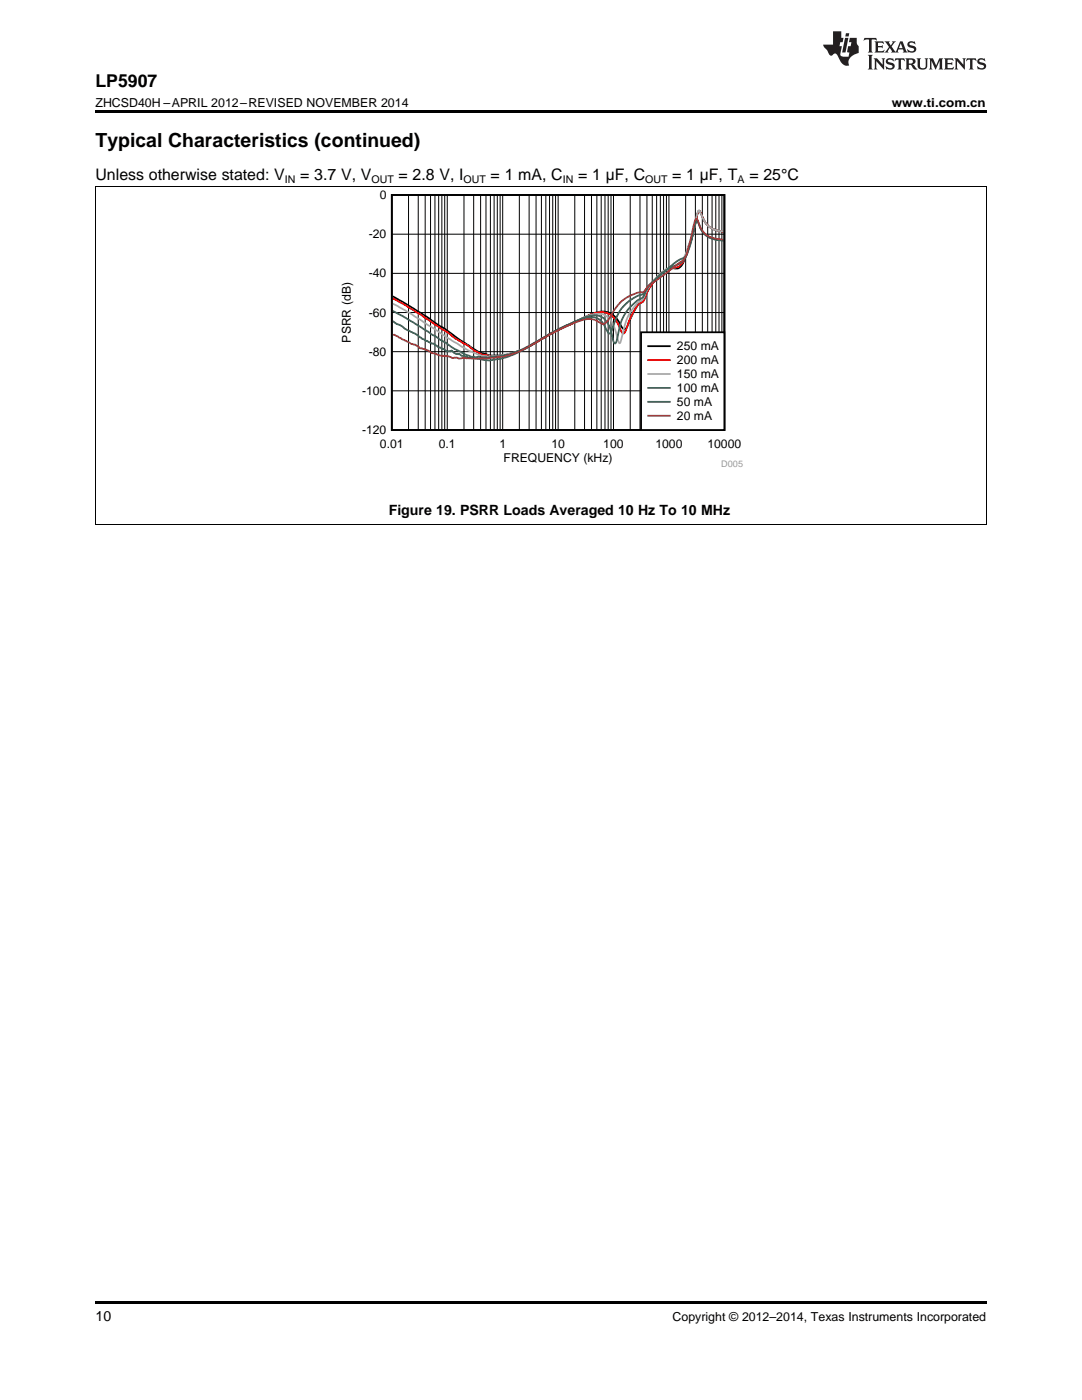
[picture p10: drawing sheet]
<svg xmlns="http://www.w3.org/2000/svg" width="216mm" height="279mm" viewBox="0 0 216 279" stroke-linecap="round" stroke-linejoin="round" font-family="sans-serif">
<path d="M19 259.7h177.8v.5h-177.8z" fill="#000"/>
<path d="M19.1 37.2v67.4M196.8 37.2v67.4M19 104.6h177.8" fill="none" stroke="#000" stroke-width=".2"/>
<path d="M67.7 38h80.5v55.3h-80.5z" fill-rule="evenodd" fill="#fff"/>
<path d="M78.2 38.9h66.3v46.9h-66.3zM144.4 46.2l-1-.1a4.2 4.2 0 0 1-3.4-3.1l-.5-1a13 13 0 0 0-1.1 4.1l-1.8 5.8a1.81 1.81 0 0 1-2 1.7 3.7 3.7 0 0 0-3.4 1.8 12.8 12.8 0 0 0-2.8 4.7 4.1 4.1 0 0 0-2.2 2.6l-.5 1.2a3.3 3.3 0 0 1-1.1 1.8 4.5 4.5 0 0 1-1.4-1.9 3.9 3.9 0 0 0-5.2-1.1l-6.7 3.2-6.9 3.8-1.4 .6-2 .5-1.9 .2a4 4 0 0 1-2.4-.4 10.4 10.4 0 0 1-3.6-1.9l-4.2-3-1.4-.8-3.5-2.5-5.6-3.2" fill="none" stroke="#000" stroke-width=".35"/>
<g fill="none" stroke="#000" stroke-width=".2">
<path d="M81.5 38.9v46.9M83.5 38.9v46.9M84.8 38.9v46.9M85.9 38.9v46.9M86.8 38.9v46.9M87.5 38.9v46.9M88.2 38.9v46.9M88.7 38.9v46.9M89.2 38.9v46.9M92.6 38.9v46.9M94.5 38.9v46.9M95.9 38.9v46.9"/>
<path d="M97 38.9v46.9M97.9 38.9v46.9M98.6 38.9v46.9M99.2 38.9v46.9M99.8 38.9v46.9M100.3 38.9v46.9M103.6 38.9v46.9M105.6 38.9v46.9M107 38.9v46.9M108 38.9v46.9M108.9 38.9v46.9M109.7 38.9v46.9"/>
<path d="M110.3 38.9v46.9M110.9 38.9v46.9M111.4 38.9v46.9M114.7 38.9v46.9M116.6 38.9v46.9M118 38.9v46.9M119.1 38.9v46.9M120 38.9v46.9M120.7 38.9v46.9M121.4 38.9v46.9M121.9 38.9v46.9M122.4 38.9v46.9"/>
<path d="M125.8 38.9v46.9M127.7 38.9v46.9M129.1 38.9v46.9M130.1 38.9v46.9M131 38.9v46.9M131.8 38.9v46.9M132.4 38.9v46.9M133 38.9v46.9M133.5 38.9v46.9M136.8 38.9v46.9M138.8 38.9v46.9M140.1 38.9v46.9"/>
<path d="M141.2 38.9v46.9M142.1 38.9v46.9M142.8 38.9v46.9M143.5 38.9v46.9M144 38.9v46.9M78.2 54.6h66.4M78.2 46.7h66.4M78.2 78h66.4M78.2 70.2h66.4M78.2 62.4h66.4"/>
</g>
<path d="M144.4 46.2l-1-.1a4.3 4.3 0 0 1-3.5-3.4l-.4-.7-.4 .7a44.8 44.8 0 0 1-3 9.9 2.83 2.83 0 0 1-2.5 .9 10.2 10.2 0 0 0-4.3 4.4l-.3 .7a2.44 2.44 0 0 1-1 1.8 6.4 6.4 0 0 0-2.3 3.3l-1.1 2.7-.2 .1-.3-.2a6.4 6.4 0 0 0-2.5-3.6 5.6 5.6 0 0 0-5.1 .7l-5.1 2.4-7.1 4-3.3 1.1-.9 .2-.9-.1a4.3 4.3 0 0 1-2.2-.1l-.8-.1-1.6-.9-1-.7-2.8-1.6-1.8-1.5-4.8-3.2-3.3-2-2.5-1.3" fill="none" stroke="#f00" stroke-width=".35"/>
<path d="M144.4 46.2l-1-.1a4.3 4.3 0 0 1-3.5-3.4 .66 .66 0 0 0-.5-.7l-.3 .6a35.1 35.1 0 0 1-3 9.5 6 6 0 0 1-3 1.5l-1.1 .7-1 1.1a11 11 0 0 0-2.6 4.2l-.3 .3a8.4 8.4 0 0 0-3.5 5.1l-.9 3.5-.4-.6-.5-2.1a4 4 0 0 0-2.6-3.1l-.6-.1-1.1 .1-2.4 .9-6.1 2.9-4.8 2.7-2.9 1.3-2.8 .5-2.2 .1-1.9-.4-2.1-.9-4.3-2.6-6.8-4.4-3.8-2.2" fill="none" stroke="#aaa" stroke-width=".35"/>
<path d="M144.4 48l-1.8-.3a4.1 4.1 0 0 1-3.3-3.4l-.3-.2-.3 .5a28.4 28.4 0 0 1-2.3 7.3l-1 .8-2.9 1.5-1.6 1.4a8.9 8.9 0 0 0-2.5 3.6l-.3 .3a8.9 8.9 0 0 0-4.7 6.6l-.4 1.9-.2 .6-.3-.3-.4-1.5a4.6 4.6 0 0 0-2.3-3.6 6.2 6.2 0 0 0-4.6 .8l-3.9 1.8-6.5 3.8-2.1 1.1-2.7 .9-2.4 .3h-1l-2-.5-1.9-.7-2-1.1-8.2-5.2-4.1-2.3" fill="none" stroke="#295c75" stroke-width=".35"/>
<path d="M144.4 48l-1.8-.2a4.2 4.2 0 0 1-3.3-3.5l-.3-.2-.3 .5-1 4.4a4.1 4.1 0 0 1-1.3 2.5l-1.4 .7-4.1 3.5a7.6 7.6 0 0 0-2.5 2.9l-1.3 .5-1.7 1.1a9 9 0 0 0-3.2 5.3l-.5 1.1a1.21 1.21 0 0 1-.8-1.1 3.2 3.2 0 0 0-4.7-1.9l-4.8 2.1-7.1 4-2.8 1.1h-.5l-1 .3-1.8 .1-.9 .2-.3-.1h-1a1.05 1.05 0 0 0-1.1 0l-.9-.1a.67 .67 0 0 1-1 0l-.3-.1a1.02 1.02 0 0 1-1-.5h-.7l-.9-.6-.3 .1h-.3a.42 .42 0 0 1-.6-.2l-.6-.3-.9-.4-.9-.6h-.3l-1.9-.9-1.5-1.1-1.6-.7-1.1-.9-.9-.3-.8-.6" fill="none" stroke="#286b49" stroke-width=".35"/>
<path d="M144.4 47.8l-1.8-.2a4.2 4.2 0 0 1-3.3-3.5l-.3-.4a3.9 3.9 0 0 0-.8 2.4l-.8 3.2a3.9 3.9 0 0 1-1.3 2.8l-5.4 4a6.5 6.5 0 0 0-2.3 2.2l-1.3 .2-1.9 .8a10.1 10.1 0 0 0-3.7 4.4 1.12 1.12 0 0 1-1.5 .8 4.6 4.6 0 0 0-5.1-.2l-5.1 2.3-5.2 3.1-1.6 .7-2.5 .8-3.5 .4h-2.1l-2.5-.2-.9 .2-.4-.2-.7 .1-1.2-.5h-1.1l-1.5-.5a1.32 1.32 0 0 1-1.2-.5l-.7-.4-.9-.1-1-.7-.7-.2-2.5-1.2-.3-.3-.5-.3h-.4" fill="none" stroke="#9e3a3a" stroke-width=".35"/>
<path d="M127.9 66.3h16.6v19.5h-16.6z" fill-rule="evenodd" fill="#fff"/>
<path d="M127.9 66.3h16.6v19.5h-16.6zM129.3 69.1h4.3" fill="none" stroke="#000" stroke-width=".35"/>
<path d="M129.3 71.9h4.3" fill="none" stroke="#f00" stroke-width=".35"/>
<path d="M129.3 74.6h4.3" fill="none" stroke="#aaa" stroke-width=".35"/>
<path d="M129.3 77.4h4.3" fill="none" stroke="#295c75" stroke-width=".35"/>
<path d="M129.3 80.2h4.3" fill="none" stroke="#286b49" stroke-width=".35"/>
<path d="M129.3 83h4.3" fill="none" stroke="#9e3a3a" stroke-width=".35"/>
<path d="M19 37.2h177.8" fill="none" stroke="#000" stroke-width=".2"/>
<path d="M19 22h177.8v.5h-177.8z" fill="#000"/>
<g fill="#231f20">
<path d="M172.5 7.6l-.1 .5 .4-.2h.6v.1v2.1l-.2 .4h.9l-.2-.4v-2.1l.1-.1h.5l.5 .2-.2-.5zM174.5 8.3l.2 .3v1.5l-.2 .4h1.8l.2-.6a1.04 1.04 0 0 1-1.3 .2v-.7h.6l.3 .2v-.6l-.3 .2h-.6v-.6l.8-.1 .4 .3-.2-.5zM176.5 8.3l.9 1.1-.9 1.1h.8l-.2-.2 .4-.7 .5 .7-.2 .2h1.5l-.2-.2 .2-.4h.9l.1 .4-.2 .2h1l-.3-.3-.7-1.9h-.5l-.9 2-.8-1 .9-1h-.8l.1 .3-.4 .5-.3-.6 .1-.2zM179.7 8.6l.4 1h-.7zM181.3 8.4a.63 .63 0 0 0-.2 .7 .63 .63 0 0 0 .6 .4l.6 .2 .1 .2a.75 .75 0 0 1-.7 .4 .75 .75 0 0 1-.6-.5l.1 .7 .1-.1a1.11 1.11 0 0 0 1.5-.6 1.13 1.13 0 0 0-1.2-.8l-.1-.4a1.04 1.04 0 0 1 1.2 .2l-.2-.5-.2 .1-.4-.2zM173.2 10.9l.2 .4v2.2l-.2 .4h1l-.3-.4v-2.2l.3-.4zM174.3 11.6l.3 .4v1.5l-.3 .4h.8l-.2-.4v-1.3l1.5 1.7v-1.9l.2-.4h-.7l.2 .4v.9l-1.1-1.3zM177 11.8a.62 .62 0 0 0-.2 .7 .62 .62 0 0 0 .6 .4l.6 .1 .1 .3a.76 .76 0 0 1-.7 .3 .76 .76 0 0 1-.7-.4l.2 .7 .1-.1a1.11 1.11 0 0 0 1.5-.6 1.13 1.13 0 0 0-1.2-.8l-.1-.4a1.04 1.04 0 0 1 1.2 .2l-.2-.6-.2 .1-.5-.1zM178.7 11.6l-.2 .6a.61 .61 0 0 1 .8-.3v1.6l-.2 .4h.9l-.2-.4v-1.6a.63 .63 0 0 1 .7 .3l-.1-.6zM180.6 11.6l.3 .4v1.5l-.3 .4h1l-.2-.2-.1-.8 .6 .2a.76 .76 0 0 0 1.2 .7l-1-1a.58 .58 0 0 0 .6-.5 .58 .58 0 0 0-.5-.6zM181.4 11.9h.1a.45 .45 0 0 1 .5 .1 .45 .45 0 0 1 .1 .5l-.8 .2zM182.9 11.6l.2 .2a2.17 2.17 0 0 0 .3 1.9 .99 .99 0 0 0 1.6-.6v-1.1l.2-.4h-.7l.2 .2a1.92 1.92 0 0 1-.2 1.8 .6 .6 0 0 1-.9-.5v-1.1l.2-.4zM185.4 11.6l.2 .4v1.5l-.2 .4h.7l-.2-.4v-1.4l.8 1.8 .8-1.8v1.4l-.2 .4h.9l-.2-.4v-1.5l.2-.4h-.8l-.6 1.5-.6-1.5zM188.4 11.6l.2 .4v1.5l-.2 .4h1.8l.1-.6a1.04 1.04 0 0 1-1.2 .1v-.6h.5l.4 .2v-.6l-.4 .2h-.5v-.7h.8l.3 .3-.1-.6zM190.5 11.6l.2 .4v1.5l-.2 .4h.7l-.2-.4v-1.3l1.5 1.7v-1.9l.2-.4h-.7l.2 .4v.9l-1.1-1.3zM192.9 11.6l-.1 .6a.61 .61 0 0 1 .7-.3l.1 1.6-.3 .4h1l-.3-.4 .1-1.6a.63 .63 0 0 1 .7 .3l-.1-.6zM195.2 11.8a.62 .62 0 0 0-.2 .7 .62 .62 0 0 0 .6 .4l.6 .1 .1 .3a.76 .76 0 0 1-.7 .3 .76 .76 0 0 1-.6-.4l.1 .7 .1-.1a1.11 1.11 0 0 0 1.6-.6 1.13 1.13 0 0 0-1.3-.8l-.1-.4a1.04 1.04 0 0 1 1.2 .2l-.1-.6-.2 .1-.5-.1z"/>
<path d="M166.2 6.3v2.6h-1.9v.4l.8 .9a.91 .91 0 0 0 1 .8 .56 .56 0 0 1 .5-.3 .56 .56 0 0 1 .5 .3l.4 .8a1.53 1.53 0 0 0 1.9 1.2 1.54 1.54 0 0 1 1-2.1l.9-.3v-1.4a1.52 1.52 0 0 1-.4-1.6h-1.3l-.2 .8h.5l-.2 .8h-.5l-.1 1v.2l.4 .1-.2 .8a1.93 1.93 0 0 1-1.6-.3l.3-1.8h-.5l.2-.8h.4l.2-.8h-.4v-1.3zM168.6 7.6l-.6 2.9h.7l.6-2.9zM168.8 6.6l-.1 .7h.6l.2-.7z"/>
</g>
<text font-size="3.9" x="19" y="29.3">Typical Characteristics (continued)</text>
<text font-size="3.5" x="19" y="17.3">LP5907</text>
<g font-size="3.2">
<text x="19" y="36">Unless otherwise stated: V</text>
<text x="59.9" y="36">= 3.7 V, V</text>
<text x="79.5" y="36">= 2.8 V, I</text>
<text x="97.9" y="36">= 1 mA, C</text>
<text x="115.4" y="36">= 1 µF, C</text>
<text x="134.1" y="36">= 1 µF, T</text>
<text x="149.5" y="36">= 25°C</text>
</g>
<g font-size="2.8">
<text x="77.6" y="102.9">Figure 19. PSRR Loads Averaged 10 Hz To 10 MHz</text>
<text x="19" y="263.6">10</text>
</g>
<g font-size="2.5">
<text x="19" y="21.4">ZHCSD40H –APRIL 2012–REVISED NOVEMBER 2014</text>
<text x="177.9" y="21.4">www.ti.com.cn</text>
<text x="134.2" y="263.6">Copyright © 2012–2014, Texas Instruments Incorporated</text>
</g>
<g font-size="2.4">
<text x="75.8" y="39.7">0</text>
<text x="73.6" y="47.5">-20</text>
<text x="73.6" y="55.4">-40</text>
<text x="73.6" y="63.2">-60</text>
<text x="70" y="68.4" transform="rotate(-90 70 68.4)">PSRR (dB)</text>
<text x="73.6" y="71">-80</text>
<text x="135.1" y="69.9">250 mA</text>
<text x="135.1" y="72.7">200 mA</text>
<text x="135.1" y="75.5">150 mA</text>
<text x="72.2" y="78.8">-100</text>
<text x="135.1" y="78.3">100 mA</text>
<text x="135.1" y="81">50 mA</text>
<text x="135.1" y="83.8">20 mA</text>
<text x="72.2" y="86.6">-120</text>
<text x="75.8" y="89.4">0.01</text>
<text x="87.6" y="89.4">0.1</text>
<text x="99.6" y="89.4">1</text>
<text x="110" y="89.4">10</text>
<text x="120.4" y="89.4">100</text>
<text x="130.8" y="89.4">1000</text>
<text x="141.2" y="89.4">10000</text>
<text x="100.5" y="92.2">FREQUENCY (kHz)</text>
</g>
<g font-size="2.1">
<text x="56.8" y="36.6">IN</text>
<text x="74.1" y="36.6">OUT</text>
<text x="92.5" y="36.6">OUT</text>
<text x="112.3" y="36.6">IN</text>
<text x="128.7" y="36.6">OUT</text>
<text x="147.2" y="36.6">A</text>
</g>
<text font-size="1.8" fill="#999" x="143.9" y="93.2">D005</text>
</svg>
